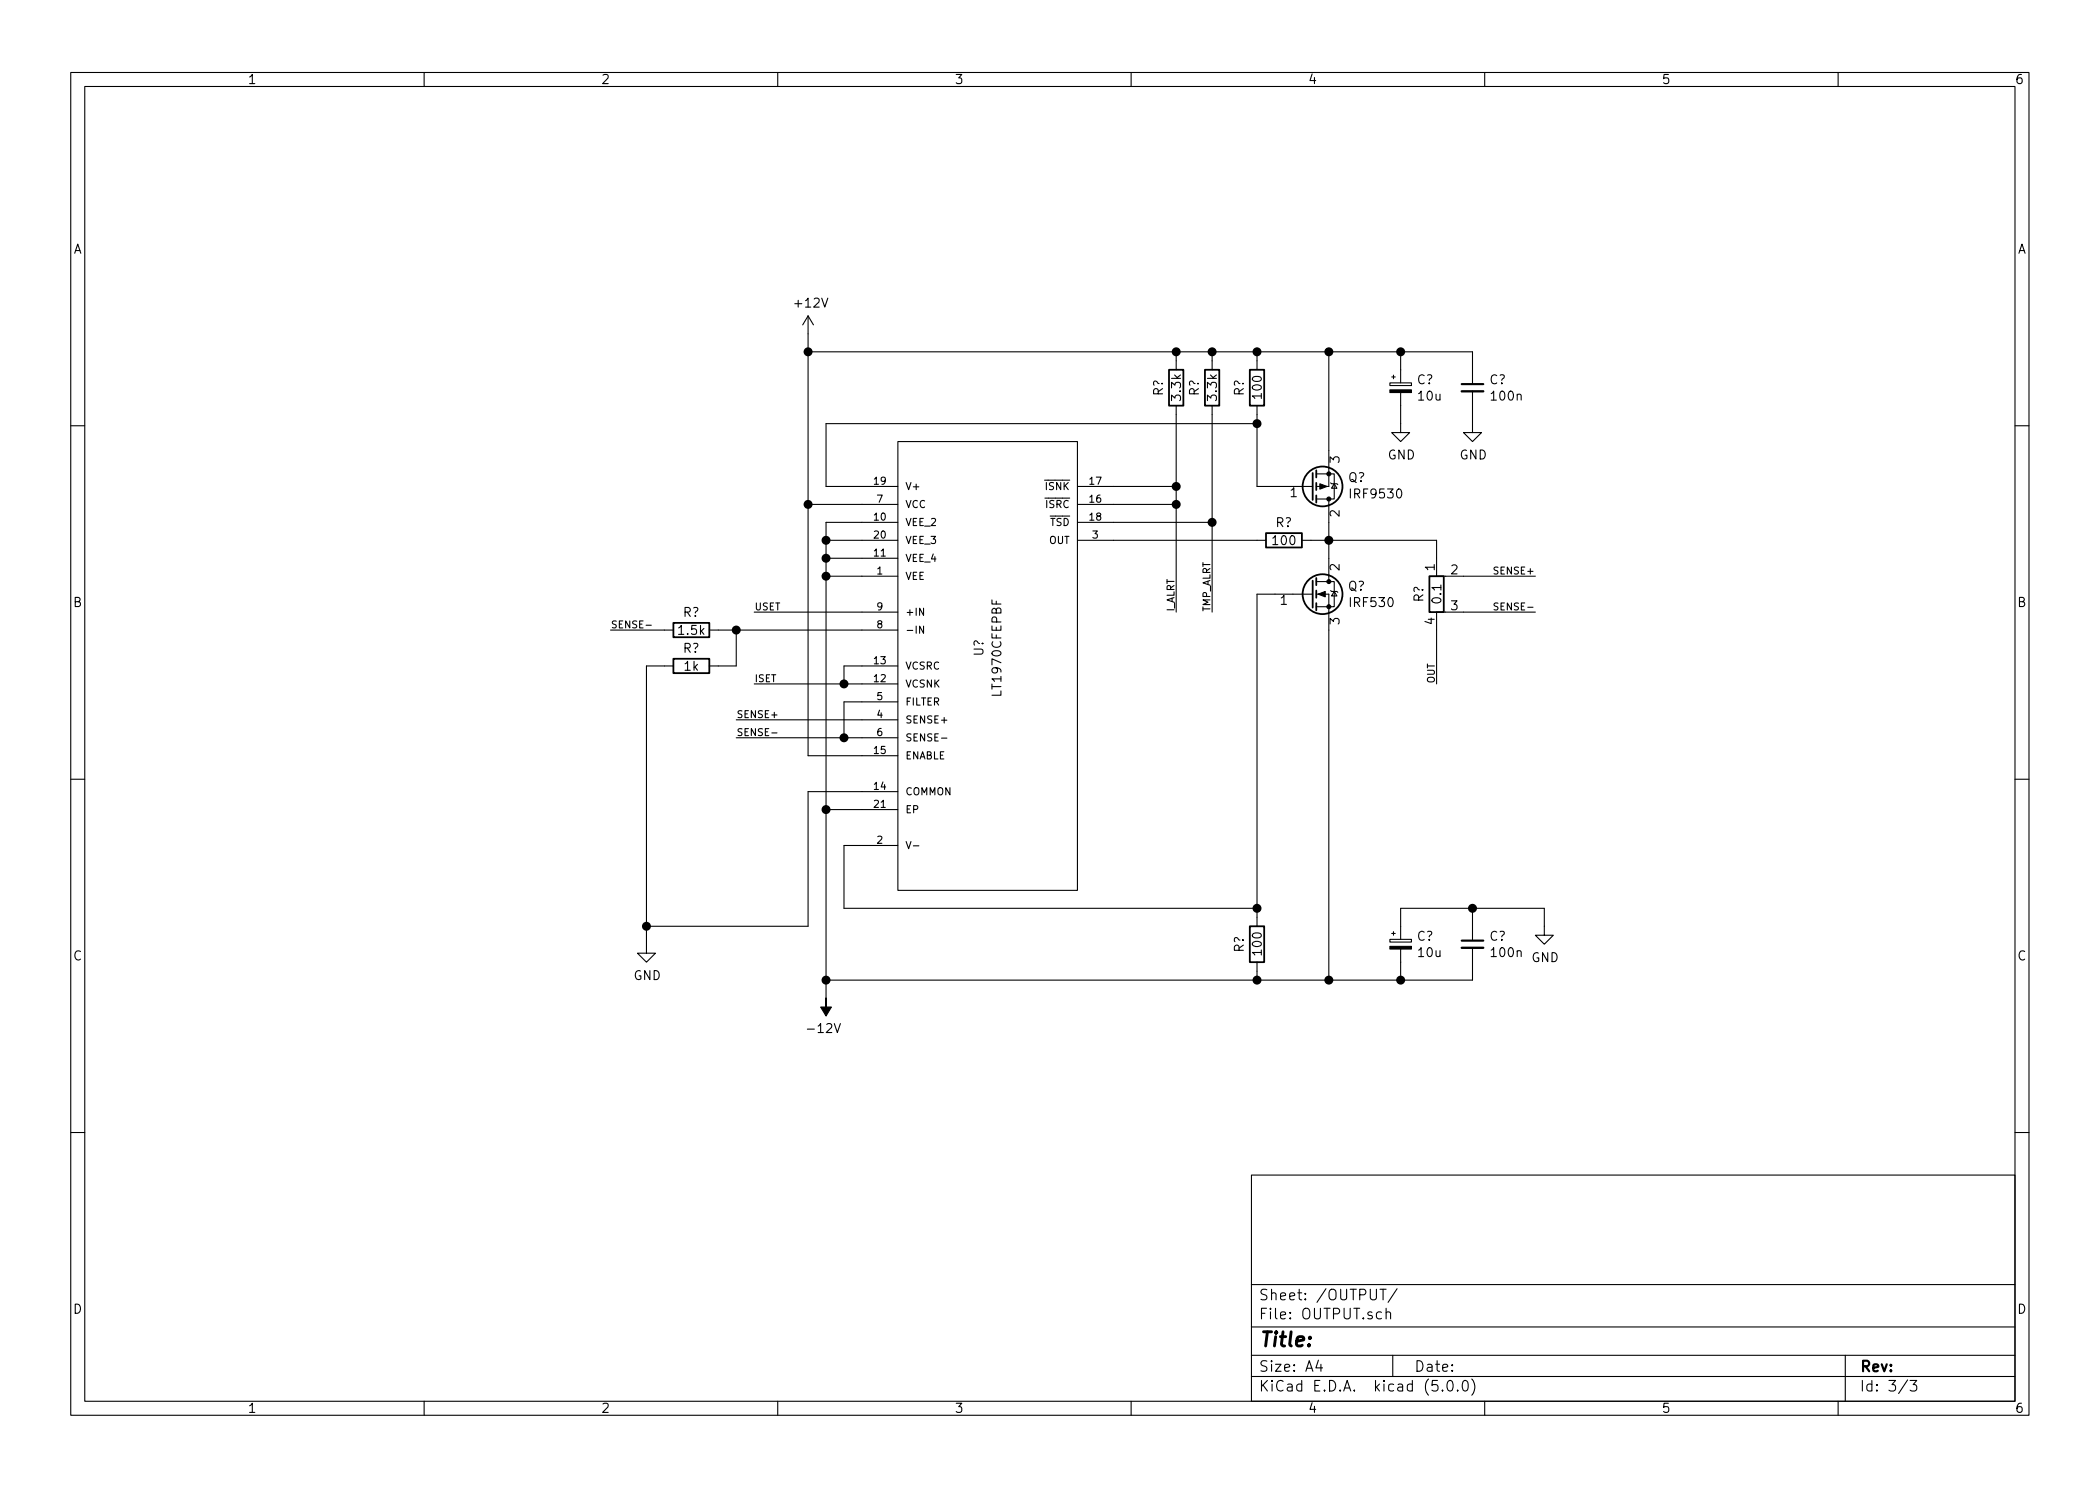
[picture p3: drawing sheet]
EESchema Schematic File Version 4
LIBS:ProSMU-cache
EELAYER 26 0
EELAYER END
$Descr A4 11693 8268
encoding utf-8
Sheet 3 3
Title ""
Date ""
Rev ""
Comp ""
Comment1 ""
Comment2 ""
Comment3 ""
Comment4 ""
$EndDescr
$Comp
L LT1970CFEPBF:LT1970CFEPBF U?
U 1 1
P 5500 3600
F 0 "U?" V 5450 3600 50  0000 C CNN
F 1 "LT1970CFEPBF" V 5550 3600 50  0000 C CNN
F 2 "SOP65P640X120-21N" H 5500 3600 50  0001 L BNN
F 3 "OP Amp Single GP ?18V/36V 20-Pin TSSOP EP" H 5500 3600 50  0001 L BNN
F 4 "TSSOP-20 Linear Technology" H 5500 3600 50  0001 L BNN "Feld4"
F 5 "Linear Technology/Analog" H 5500 3600 50  0001 L BNN "Feld5"
F 6 "LT1970CFE#PBF-ND" H 5500 3600 50  0001 L BNN "Feld6"
F 7 "https://www.digikey.com/product-detail/en/linear-technology-analog-devices/LT1970CFE-PBF/LT1970CFE-PBF-ND/889809?utm_source=snapeda&utm_medium=aggregator&utm_campaign=symbol" H 5500 3600 50  0001 L BNN "Feld7"
F 8 "LT1970CFE#PBF" H 5500 3600 50  0001 L BNN "Feld8"
	1    5500 3600
	1    0    0    -1  
$EndComp
Wire Wire Line
	4800 4500 4600 4500
Wire Wire Line
	4600 4500 4600 3200
Wire Wire Line
	4600 3200 4800 3200
Wire Wire Line
	4800 3100 4600 3100
Wire Wire Line
	4600 3100 4600 3200
Connection ~ 4600 3200
Wire Wire Line
	4800 3000 4600 3000
Wire Wire Line
	4600 3000 4600 3100
Connection ~ 4600 3100
Wire Wire Line
	4800 2900 4600 2900
Wire Wire Line
	4600 2900 4600 3000
Connection ~ 4600 3000
Wire Wire Line
	4500 4200 4500 2800
Wire Wire Line
	4500 2800 4800 2800
Wire Wire Line
	4500 4200 4800 4200
Connection ~ 4500 2800
Wire Wire Line
	4800 3800 4700 3800
Wire Wire Line
	4800 3700 4700 3700
Wire Wire Line
	4700 3700 4700 3800
Connection ~ 4700 3800
Wire Wire Line
	4800 3900 4700 3900
Wire Wire Line
	4700 3900 4700 4100
Wire Wire Line
	4700 4100 4800 4100
Connection ~ 4700 4100
Wire Wire Line
	4800 4400 4500 4400
Wire Wire Line
	4500 4400 4500 5150
$Comp
L Transistor_FET:IRF540N Q?
U 1 1
P 7300 3300
F 0 "Q?" H 7505 3346 50  0000 L CNN
F 1 "IRF530" H 7505 3255 50  0000 L CNN
F 2 "Package_TO_SOT_THT:TO-220-3_Vertical" H 7550 3225 50  0001 L CIN
F 3 "http://www.irf.com/product-info/datasheets/data/irf530.pdf" H 7300 3300 50  0001 L CNN
	1    7300 3300
	1    0    0    -1  
$EndComp
$Comp
L Transistor_FET:IRF9540N Q?
U 1 1
P 7300 2700
F 0 "Q?" H 7506 2654 50  0000 L CNN
F 1 "IRF9530" H 7506 2745 50  0000 L CNN
F 2 "Package_TO_SOT_THT:TO-220-3_Vertical" H 7500 2625 50  0001 L CIN
F 3 "http://www.irf.com/product-info/datasheets/data/irf9530.pdf" H 7300 2700 50  0001 L CNN
	1    7300 2700
	1    0    0    1   
$EndComp
$Comp
L Device:R R?
U 1 1
P 7150 3000
F 0 "R?" V 7050 3000 50  0000 C CNN
F 1 "100" V 7150 3000 50  0000 C CNN
F 2 "" V 7080 3000 50  0001 C CNN
F 3 "~" H 7150 3000 50  0001 C CNN
	1    7150 3000
	0    1    1    0   
$EndComp
Wire Wire Line
	7400 3000 7400 2900
Wire Wire Line
	7400 3000 7400 3100
Connection ~ 7400 3000
Wire Wire Line
	7400 3500 7400 5450
Wire Wire Line
	4800 4700 4700 4700
Wire Wire Line
	4700 4700 4700 5050
Wire Wire Line
	4700 5050 7000 5050
Wire Wire Line
	7000 5050 7000 3300
Wire Wire Line
	7000 3300 7100 3300
$Comp
L Device:R R?
U 1 1
P 7000 5250
F 0 "R?" V 6900 5200 50  0000 L CNN
F 1 "100" V 7000 5250 50  0000 C CNN
F 2 "" V 6930 5250 50  0001 C CNN
F 3 "~" H 7000 5250 50  0001 C CNN
	1    7000 5250
	1    0    0    -1  
$EndComp
Wire Wire Line
	7000 5100 7000 5050
Connection ~ 7000 5050
Wire Wire Line
	7000 5400 7000 5450
Wire Wire Line
	7000 5450 7400 5450
Wire Wire Line
	7100 2700 7000 2700
Wire Wire Line
	7000 2700 7000 2350
Wire Wire Line
	4600 2700 4600 2350
Wire Wire Line
	4600 2350 7000 2350
Wire Wire Line
	4600 2700 4800 2700
$Comp
L Device:R R?
U 1 1
P 7000 2150
F 0 "R?" V 6900 2100 50  0000 L CNN
F 1 "100" V 7000 2150 50  0000 C CNN
F 2 "" V 6930 2150 50  0001 C CNN
F 3 "~" H 7000 2150 50  0001 C CNN
	1    7000 2150
	1    0    0    -1  
$EndComp
Wire Wire Line
	7000 2350 7000 2300
Connection ~ 7000 2350
Wire Wire Line
	7000 2000 7000 1950
Wire Wire Line
	7000 1950 6750 1950
Wire Wire Line
	4500 1950 4500 2800
Wire Wire Line
	4500 1950 4500 1850
Connection ~ 4500 1950
Wire Wire Line
	7000 1950 7400 1950
Wire Wire Line
	7400 1950 7400 2500
Connection ~ 7000 1950
$Comp
L Device:R_Shunt R?
U 1 1
P 8000 3300
F 0 "R?" V 7900 3350 50  0000 R CNN
F 1 "0.1" V 8000 3300 50  0000 C CNN
F 2 "" V 7930 3300 50  0001 C CNN
F 3 "~" H 8000 3300 50  0001 C CNN
	1    8000 3300
	1    0    0    -1  
$EndComp
Wire Wire Line
	8000 3000 8000 3100
$Comp
L Device:R R?
U 1 1
P 3850 3500
F 0 "R?" V 3750 3500 50  0000 C CNN
F 1 "1.5k" V 3850 3500 50  0000 C CNN
F 2 "" V 3780 3500 50  0001 C CNN
F 3 "~" H 3850 3500 50  0001 C CNN
	1    3850 3500
	0    1    1    0   
$EndComp
$Comp
L Device:R R?
U 1 1
P 3850 3700
F 0 "R?" V 3750 3700 50  0000 C CNN
F 1 "1k" V 3850 3700 50  0000 C CNN
F 2 "" V 3780 3700 50  0001 C CNN
F 3 "~" H 3850 3700 50  0001 C CNN
	1    3850 3700
	0    1    1    0   
$EndComp
Wire Wire Line
	4000 3700 4100 3700
Wire Wire Line
	4100 3700 4100 3500
Wire Wire Line
	4100 3500 4000 3500
Wire Wire Line
	4100 3500 4800 3500
Connection ~ 4100 3500
Wire Wire Line
	3700 3700 3600 3700
Wire Wire Line
	3600 3700 3600 5150
Wire Wire Line
	3600 5250 3600 5150
Connection ~ 3600 5150
Wire Wire Line
	7400 3000 8000 3000
$Comp
L Device:R R?
U 1 1
P 6750 2150
F 0 "R?" V 6650 2100 50  0000 L CNN
F 1 "3.3k" V 6750 2150 50  0000 C CNN
F 2 "" V 6680 2150 50  0001 C CNN
F 3 "~" H 6750 2150 50  0001 C CNN
	1    6750 2150
	1    0    0    -1  
$EndComp
$Comp
L Device:R R?
U 1 1
P 6550 2150
F 0 "R?" V 6450 2100 50  0000 L CNN
F 1 "3.3k" V 6550 2150 50  0000 C CNN
F 2 "" V 6480 2150 50  0001 C CNN
F 3 "~" H 6550 2150 50  0001 C CNN
	1    6550 2150
	1    0    0    -1  
$EndComp
Wire Wire Line
	6200 2800 6550 2800
Wire Wire Line
	6200 2900 6750 2900
Wire Wire Line
	6750 2900 6750 2300
Wire Wire Line
	6750 2000 6750 1950
Connection ~ 6750 1950
Wire Wire Line
	7400 3000 7300 3000
Wire Wire Line
	6200 3000 7000 3000
Wire Wire Line
	4500 1950 6550 1950
Wire Wire Line
	6550 2800 6550 2700
Wire Wire Line
	6200 2700 6550 2700
Connection ~ 6550 2700
Wire Wire Line
	6550 2700 6550 2300
Wire Wire Line
	6550 2000 6550 1950
Connection ~ 6550 1950
Wire Wire Line
	6550 1950 6750 1950
Connection ~ 6750 2900
Connection ~ 6550 2800
$Comp
L power:GND #PWR?
U 1 1
P 3600 5250
F 0 "#PWR?" H 3600 5000 50  0001 C CNN
F 1 "GND" H 3605 5077 50  0000 C CNN
F 2 "" H 3600 5250 50  0001 C CNN
F 3 "" H 3600 5250 50  0001 C CNN
	1    3600 5250
	1    0    0    -1  
$EndComp
Wire Wire Line
	3600 5150 4500 5150
Wire Wire Line
	4100 4000 4800 4000
Wire Wire Line
	4100 4100 4700 4100
Text Label 4100 4000 0    39   ~ 0
SENSE+
Text Label 4100 4100 0    39   ~ 0
SENSE-
Wire Wire Line
	4200 3800 4700 3800
Text Label 4200 3800 0    39   ~ 0
ISET
Wire Wire Line
	4200 3400 4800 3400
Text Label 4200 3400 0    39   ~ 0
USET
Wire Wire Line
	3400 3500 3700 3500
Text Label 3400 3500 0    39   ~ 0
SENSE-
Wire Wire Line
	6550 2800 6550 3400
Wire Wire Line
	6750 2900 6750 3400
Text Label 6550 3400 1    39   ~ 0
I_ALRT
Text Label 6750 3400 1    39   ~ 0
TMP_ALRT
Wire Wire Line
	8150 3200 8550 3200
Wire Wire Line
	8150 3400 8550 3400
Text Label 8550 3400 2    39   ~ 0
SENSE-
Text Label 8550 3200 2    39   ~ 0
SENSE+
Wire Wire Line
	8000 3500 8000 3800
Text Label 8000 3800 1    39   ~ 0
OUT
Wire Wire Line
	7400 1950 7800 1950
Connection ~ 7400 1950
Wire Wire Line
	8200 1950 8200 2050
Wire Wire Line
	7800 1950 7800 2050
Connection ~ 7800 1950
Wire Wire Line
	7800 1950 8200 1950
$Comp
L Device:C_Small C?
U 1 1
P 8200 2150
F 0 "C?" H 8292 2196 50  0000 L CNN
F 1 "100n" H 8292 2105 50  0000 L CNN
F 2 "" H 8200 2150 50  0001 C CNN
F 3 "~" H 8200 2150 50  0001 C CNN
	1    8200 2150
	1    0    0    -1  
$EndComp
$Comp
L Device:CP_Small C?
U 1 1
P 7800 2150
F 0 "C?" H 7888 2196 50  0000 L CNN
F 1 "10u" H 7888 2105 50  0000 L CNN
F 2 "" H 7800 2150 50  0001 C CNN
F 3 "~" H 7800 2150 50  0001 C CNN
	1    7800 2150
	1    0    0    -1  
$EndComp
Wire Wire Line
	7800 2250 7800 2350
Wire Wire Line
	8200 2250 8200 2350
$Comp
L power:GND #PWR?
U 1 1
P 7800 2350
F 0 "#PWR?" H 7800 2100 50  0001 C CNN
F 1 "GND" H 7805 2177 50  0000 C CNN
F 2 "" H 7800 2350 50  0001 C CNN
F 3 "" H 7800 2350 50  0001 C CNN
	1    7800 2350
	1    0    0    -1  
$EndComp
$Comp
L power:GND #PWR?
U 1 1
P 8200 2350
F 0 "#PWR?" H 8200 2100 50  0001 C CNN
F 1 "GND" H 8205 2177 50  0000 C CNN
F 2 "" H 8200 2350 50  0001 C CNN
F 3 "" H 8200 2350 50  0001 C CNN
	1    8200 2350
	1    0    0    -1  
$EndComp
Connection ~ 7400 5450
Wire Wire Line
	8200 5050 8200 5150
Wire Wire Line
	7800 5050 7800 5150
$Comp
L Device:C_Small C?
U 1 1
P 8200 5250
F 0 "C?" H 8292 5296 50  0000 L CNN
F 1 "100n" H 8292 5205 50  0000 L CNN
F 2 "" H 8200 5250 50  0001 C CNN
F 3 "~" H 8200 5250 50  0001 C CNN
	1    8200 5250
	1    0    0    -1  
$EndComp
$Comp
L Device:CP_Small C?
U 1 1
P 7800 5250
F 0 "C?" H 7888 5296 50  0000 L CNN
F 1 "10u" H 7888 5205 50  0000 L CNN
F 2 "" H 7800 5250 50  0001 C CNN
F 3 "~" H 7800 5250 50  0001 C CNN
	1    7800 5250
	1    0    0    -1  
$EndComp
Wire Wire Line
	7800 5350 7800 5450
Wire Wire Line
	8200 5350 8200 5450
Wire Wire Line
	7400 5450 7800 5450
Connection ~ 7800 5450
Wire Wire Line
	7800 5450 8200 5450
Wire Wire Line
	7800 5050 8200 5050
Wire Wire Line
	8200 5050 8600 5050
Wire Wire Line
	8600 5050 8600 5150
Connection ~ 8200 5050
$Comp
L power:GND #PWR?
U 1 1
P 8600 5150
F 0 "#PWR?" H 8600 4900 50  0001 C CNN
F 1 "GND" H 8605 4977 50  0000 C CNN
F 2 "" H 8600 5150 50  0001 C CNN
F 3 "" H 8600 5150 50  0001 C CNN
	1    8600 5150
	1    0    0    -1  
$EndComp
Wire Wire Line
	4600 4500 4600 5450
Wire Wire Line
	4600 5450 7000 5450
Connection ~ 4600 4500
Connection ~ 7000 5450
$Comp
L power:+12V #PWR?
U 1 1
P 4500 1850
F 0 "#PWR?" H 4500 1700 50  0001 C CNN
F 1 "+12V" H 4515 2023 50  0000 C CNN
F 2 "" H 4500 1850 50  0001 C CNN
F 3 "" H 4500 1850 50  0001 C CNN
	1    4500 1850
	1    0    0    -1  
$EndComp
Wire Wire Line
	4600 5450 4600 5550
Connection ~ 4600 5450
$Comp
L power:-12V #PWR?
U 1 1
P 4600 5550
F 0 "#PWR?" H 4600 5650 50  0001 C CNN
F 1 "-12V" H 4615 5723 50  0000 C CNN
F 2 "" H 4600 5550 50  0001 C CNN
F 3 "" H 4600 5550 50  0001 C CNN
	1    4600 5550
	-1   0    0    1   
$EndComp
$EndSCHEMATC
